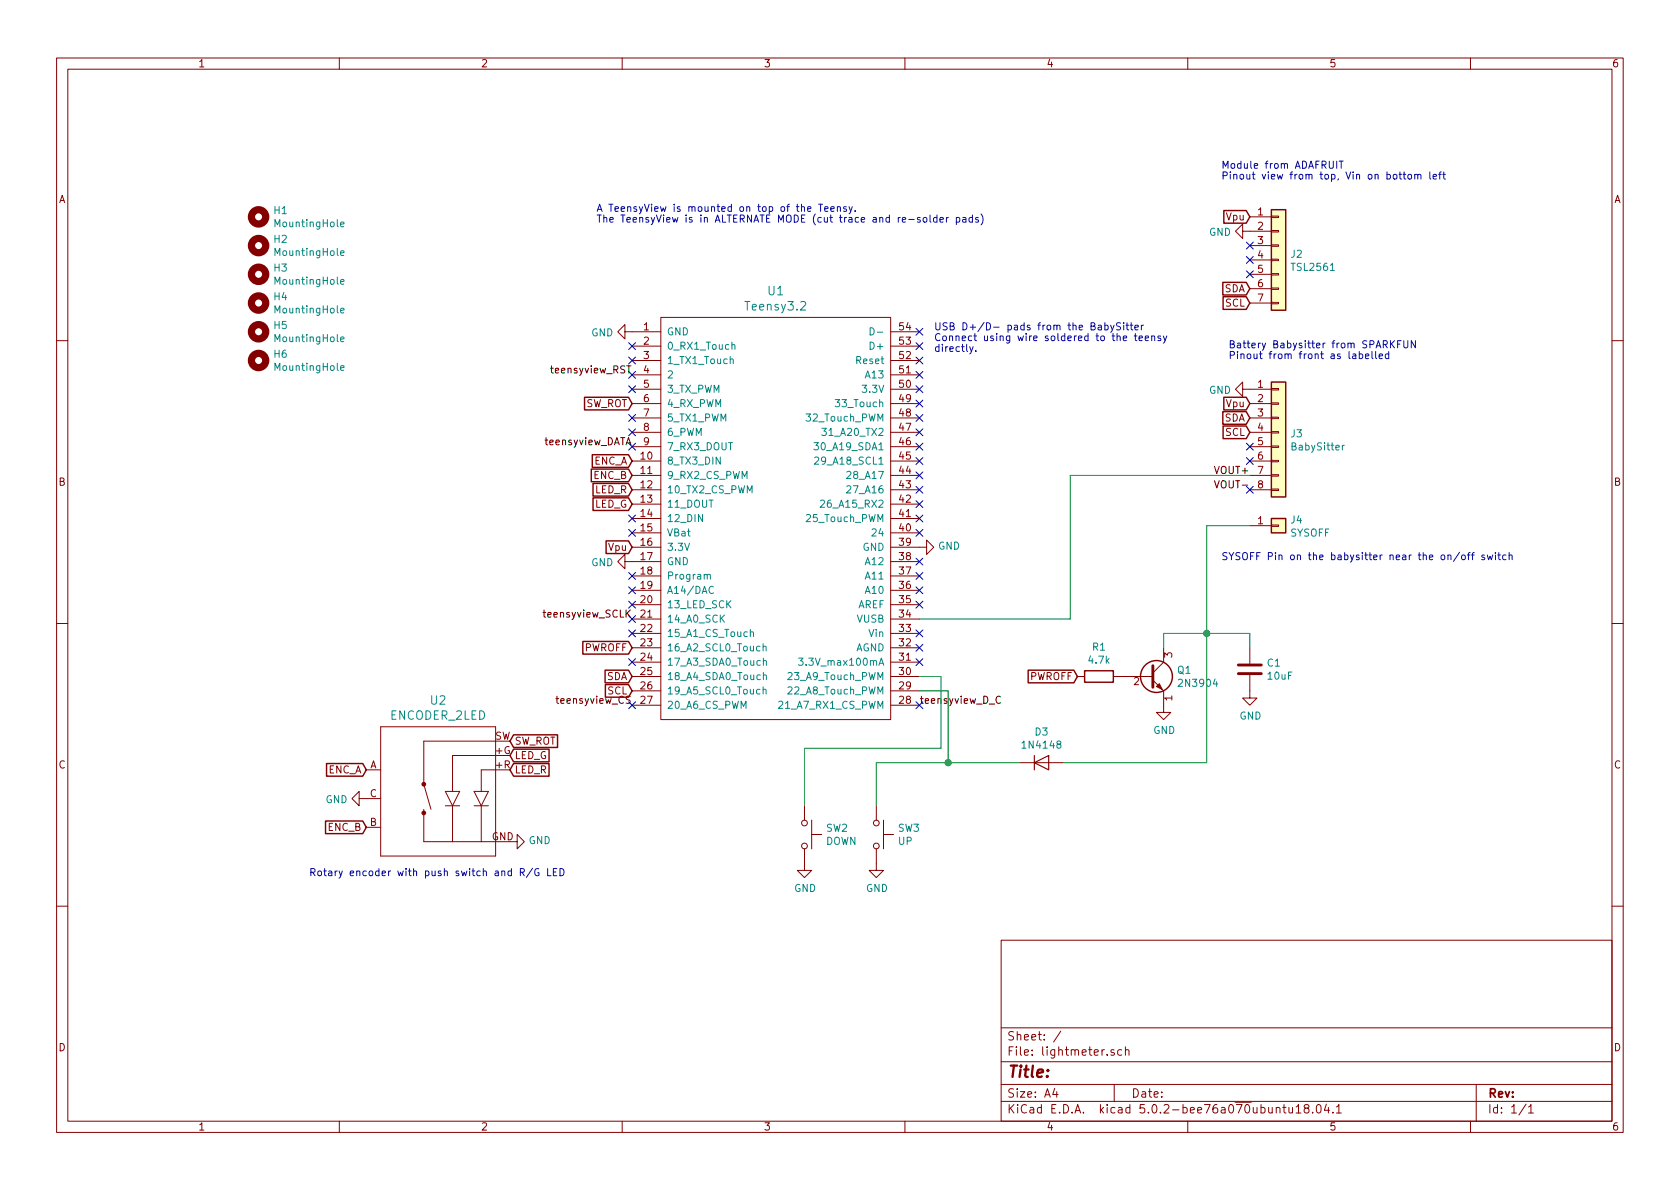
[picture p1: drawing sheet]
EESchema Schematic File Version 4
LIBS:lightmeter-cache
EELAYER 26 0
EELAYER END
$Descr A4 11693 8268
encoding utf-8
Sheet 1 1
Title ""
Date ""
Rev ""
Comp ""
Comment1 ""
Comment2 ""
Comment3 ""
Comment4 ""
$EndDescr
$Comp
L teensy:Teensy3.2 U1
U 1 1
P 5400 3600
F 0 "U1" H 5400 5187 60  0000 C CNN
F 1 "Teensy3.2" H 5400 5081 60  0000 C CNN
F 2 "teensy:Teensy30_31_32_LC" H 5400 2800 60  0001 C CNN
F 3 "" H 5400 2800 60  0000 C CNN
	1    5400 3600
	1    0    0    -1  
$EndComp
Text Notes 4150 1550 0    50   ~ 0
A TeensyView is mounted on top of the Teensy.\nThe TeensyView is in ALTERNATE MODE (cut trace and re-solder pads)
Text Label 4400 2600 2    50   ~ 0
teensyview_RST
Text Label 6400 4900 0    50   ~ 0
teensyview_D_C
Text Label 4400 4900 2    50   ~ 0
teensyview_CS
Text Label 4400 4300 2    50   ~ 0
teensyview_SCLK
Text Label 4400 3100 2    50   ~ 0
teensyview_DATA
NoConn ~ 6400 4900
NoConn ~ 4400 4900
NoConn ~ 4400 4300
NoConn ~ 4400 3100
NoConn ~ 4400 2600
$Comp
L power:GND #PWR04
U 1 1
P 4400 3900
F 0 "#PWR04" H 4400 3650 50  0001 C CNN
F 1 "GND" V 4405 3772 50  0000 R CNN
F 2 "" H 4400 3900 50  0001 C CNN
F 3 "" H 4400 3900 50  0001 C CNN
	1    4400 3900
	0    1    1    0   
$EndComp
$Comp
L Connector_Generic:Conn_01x07 J2
U 1 1
P 8900 1800
F 0 "J2" H 8980 1842 50  0000 L CNN
F 1 "TSL2561" H 8980 1751 50  0000 L CNN
F 2 "Connector_PinHeader_2.54mm:PinHeader_1x07_P2.54mm_Vertical" H 8900 1800 50  0001 C CNN
F 3 "~" H 8900 1800 50  0001 C CNN
	1    8900 1800
	1    0    0    -1  
$EndComp
Text Notes 8500 1250 0    50   ~ 0
Module from ADAFRUIT\nPinout view from top, Vin on bottom left
Text GLabel 8700 1500 0    50   Input ~ 0
Vpu
$Comp
L Connector_Generic:Conn_01x08 J3
U 1 1
P 8900 3000
F 0 "J3" H 8980 2992 50  0000 L CNN
F 1 "BabySitter" H 8980 2901 50  0000 L CNN
F 2 "Connector_PinHeader_2.54mm:PinHeader_1x08_P2.54mm_Vertical" H 8900 3000 50  0001 C CNN
F 3 "~" H 8900 3000 50  0001 C CNN
	1    8900 3000
	1    0    0    -1  
$EndComp
Text Notes 8550 2500 0    50   ~ 0
Battery Babysitter from SPARKFUN\nPinout from front as labelled
$Comp
L power:GND #PWR011
U 1 1
P 8700 1600
F 0 "#PWR011" H 8700 1350 50  0001 C CNN
F 1 "GND" V 8705 1472 50  0000 R CNN
F 2 "" H 8700 1600 50  0001 C CNN
F 3 "" H 8700 1600 50  0001 C CNN
	1    8700 1600
	0    1    1    0   
$EndComp
NoConn ~ 8700 1700
NoConn ~ 8700 1800
NoConn ~ 8700 1900
Text GLabel 8700 2000 0    50   Input ~ 0
SDA
Text GLabel 8700 2100 0    50   Input ~ 0
SCL
$Comp
L power:GND #PWR012
U 1 1
P 8700 2700
F 0 "#PWR012" H 8700 2450 50  0001 C CNN
F 1 "GND" V 8705 2572 50  0000 R CNN
F 2 "" H 8700 2700 50  0001 C CNN
F 3 "" H 8700 2700 50  0001 C CNN
	1    8700 2700
	0    1    1    0   
$EndComp
Text GLabel 8700 2800 0    50   Input ~ 0
Vpu
Text GLabel 8700 2900 0    50   Input ~ 0
SDA
Text GLabel 8700 3000 0    50   Input ~ 0
SCL
NoConn ~ 8700 3200
Wire Wire Line
	6400 4300 7450 4300
Wire Wire Line
	7450 4300 7450 3300
Wire Wire Line
	7450 3300 8700 3300
Text Label 8700 3300 2    50   ~ 0
VOUT+
Text Label 8700 3400 2    50   ~ 0
VOUT-
NoConn ~ 8700 3400
$Comp
L Connector_Generic:Conn_01x01 J4
U 1 1
P 8900 3650
F 0 "J4" H 8979 3692 50  0000 L CNN
F 1 "SYSOFF" H 8979 3601 50  0000 L CNN
F 2 "Connector_PinHeader_2.54mm:PinHeader_1x01_P2.54mm_Vertical" H 8900 3650 50  0001 C CNN
F 3 "~" H 8900 3650 50  0001 C CNN
	1    8900 3650
	1    0    0    -1  
$EndComp
Text Notes 8500 3900 0    50   ~ 0
SYSOFF Pin on the babysitter near the on/off switch
$Comp
L Device:R R1
U 1 1
P 7650 4700
F 0 "R1" V 7443 4700 50  0000 C CNN
F 1 "4.7k" V 7534 4700 50  0000 C CNN
F 2 "Resistor_THT:R_Axial_DIN0207_L6.3mm_D2.5mm_P7.62mm_Horizontal" V 7580 4700 50  0001 C CNN
F 3 "~" H 7650 4700 50  0001 C CNN
	1    7650 4700
	0    1    1    0   
$EndComp
$Comp
L Transistor_BJT:2N3904 Q1
U 1 1
P 8000 4700
F 0 "Q1" H 8191 4746 50  0000 L CNN
F 1 "2N3904" H 8191 4655 50  0000 L CNN
F 2 "Package_TO_SOT_THT:TO-92_Inline" H 8200 4625 50  0001 L CIN
F 3 "https://www.fairchildsemi.com/datasheets/2N/2N3904.pdf" H 8000 4700 50  0001 L CNN
	1    8000 4700
	1    0    0    -1  
$EndComp
$Comp
L Device:C C1
U 1 1
P 8700 4650
F 0 "C1" H 8815 4696 50  0000 L CNN
F 1 "10uF" H 8815 4605 50  0000 L CNN
F 2 "Capacitor_THT:CP_Radial_D4.0mm_P2.00mm" H 8738 4500 50  0001 C CNN
F 3 "~" H 8700 4650 50  0001 C CNN
	1    8700 4650
	1    0    0    -1  
$EndComp
$Comp
L power:GND #PWR010
U 1 1
P 8100 4900
F 0 "#PWR010" H 8100 4650 50  0001 C CNN
F 1 "GND" H 8105 4727 50  0000 C CNN
F 2 "" H 8100 4900 50  0001 C CNN
F 3 "" H 8100 4900 50  0001 C CNN
	1    8100 4900
	1    0    0    -1  
$EndComp
$Comp
L power:GND #PWR013
U 1 1
P 8700 4800
F 0 "#PWR013" H 8700 4550 50  0001 C CNN
F 1 "GND" H 8705 4627 50  0000 C CNN
F 2 "" H 8700 4800 50  0001 C CNN
F 3 "" H 8700 4800 50  0001 C CNN
	1    8700 4800
	1    0    0    -1  
$EndComp
Wire Wire Line
	8100 4500 8100 4400
Wire Wire Line
	8100 4400 8400 4400
Wire Wire Line
	8700 4400 8700 4500
Wire Wire Line
	8700 3650 8400 3650
Wire Wire Line
	8400 3650 8400 4400
Connection ~ 8400 4400
Wire Wire Line
	8400 4400 8700 4400
$Comp
L Diode:1N4148 D3
U 1 1
P 7250 5300
F 0 "D3" H 7250 5516 50  0000 C CNN
F 1 "1N4148" H 7250 5425 50  0000 C CNN
F 2 "Diode_THT:D_DO-35_SOD27_P7.62mm_Horizontal" H 7250 5125 50  0001 C CNN
F 3 "http://www.nxp.com/documents/data_sheet/1N4148_1N4448.pdf" H 7250 5300 50  0001 C CNN
	1    7250 5300
	1    0    0    -1  
$EndComp
$Comp
L Switch:SW_Push SW2
U 1 1
P 5600 5800
F 0 "SW2" V 5554 5948 50  0000 L CNN
F 1 "DOWN" V 5645 5948 50  0000 L CNN
F 2 "Button_Switch_THT:SW_PUSH_6mm" H 5600 6000 50  0001 C CNN
F 3 "" H 5600 6000 50  0001 C CNN
	1    5600 5800
	0    1    1    0   
$EndComp
$Comp
L Switch:SW_Push SW3
U 1 1
P 6100 5800
F 0 "SW3" V 6054 5948 50  0000 L CNN
F 1 "UP" V 6145 5948 50  0000 L CNN
F 2 "Button_Switch_THT:SW_PUSH_6mm" H 6100 6000 50  0001 C CNN
F 3 "" H 6100 6000 50  0001 C CNN
	1    6100 5800
	0    1    1    0   
$EndComp
Text Notes 2150 6100 0    50   ~ 0
Rotary encoder with push switch and R/G LED
$Comp
L power:GND #PWR07
U 1 1
P 5600 6000
F 0 "#PWR07" H 5600 5750 50  0001 C CNN
F 1 "GND" H 5605 5827 50  0000 C CNN
F 2 "" H 5600 6000 50  0001 C CNN
F 3 "" H 5600 6000 50  0001 C CNN
	1    5600 6000
	1    0    0    -1  
$EndComp
$Comp
L power:GND #PWR08
U 1 1
P 6100 6000
F 0 "#PWR08" H 6100 5750 50  0001 C CNN
F 1 "GND" H 6105 5827 50  0000 C CNN
F 2 "" H 6100 6000 50  0001 C CNN
F 3 "" H 6100 6000 50  0001 C CNN
	1    6100 6000
	1    0    0    -1  
$EndComp
Wire Wire Line
	6400 4700 6550 4700
Wire Wire Line
	6550 4700 6550 5200
Wire Wire Line
	6550 5200 5600 5200
Wire Wire Line
	5600 5200 5600 5600
Wire Wire Line
	6400 4800 6600 4800
Wire Wire Line
	6600 4800 6600 5300
Wire Wire Line
	6600 5300 6100 5300
Wire Wire Line
	6100 5300 6100 5600
Wire Wire Line
	6600 5300 7100 5300
Connection ~ 6600 5300
Wire Wire Line
	7400 5300 8400 5300
Wire Wire Line
	8400 5300 8400 4400
Text GLabel 4400 4500 0    50   Input ~ 0
PWROFF
Text GLabel 7500 4700 0    50   Input ~ 0
PWROFF
$Comp
L power:GND #PWR03
U 1 1
P 4400 2300
F 0 "#PWR03" H 4400 2050 50  0001 C CNN
F 1 "GND" V 4405 2172 50  0000 R CNN
F 2 "" H 4400 2300 50  0001 C CNN
F 3 "" H 4400 2300 50  0001 C CNN
	1    4400 2300
	0    1    1    0   
$EndComp
$Comp
L power:GND #PWR09
U 1 1
P 6400 3800
F 0 "#PWR09" H 6400 3550 50  0001 C CNN
F 1 "GND" V 6405 3672 50  0000 R CNN
F 2 "" H 6400 3800 50  0001 C CNN
F 3 "" H 6400 3800 50  0001 C CNN
	1    6400 3800
	0    -1   -1   0   
$EndComp
Text Notes 6500 2450 0    50   ~ 0
USB D+/D- pads from the BabySitter\nConnect using wire soldered to the teensy\ndirectly.
Text GLabel 4400 4700 0    50   Input ~ 0
SDA
Text GLabel 4400 4800 0    50   Input ~ 0
SCL
Text GLabel 4400 3800 0    50   Input ~ 0
Vpu
NoConn ~ 8700 3100
NoConn ~ 4400 2400
NoConn ~ 4400 2500
NoConn ~ 4400 2700
NoConn ~ 4400 2900
NoConn ~ 4400 3000
NoConn ~ 4400 3600
NoConn ~ 4400 3700
NoConn ~ 4400 4000
NoConn ~ 4400 4100
NoConn ~ 4400 4200
NoConn ~ 4400 4400
NoConn ~ 4400 4600
NoConn ~ 6400 2500
NoConn ~ 6400 2600
NoConn ~ 6400 2700
NoConn ~ 6400 2800
NoConn ~ 6400 2900
NoConn ~ 6400 3000
NoConn ~ 6400 3100
NoConn ~ 6400 3200
NoConn ~ 6400 3300
NoConn ~ 6400 3400
NoConn ~ 6400 3500
NoConn ~ 6400 3600
NoConn ~ 6400 3700
NoConn ~ 6400 3900
NoConn ~ 6400 4000
NoConn ~ 6400 4100
NoConn ~ 6400 4200
NoConn ~ 6400 4400
NoConn ~ 6400 4500
NoConn ~ 6400 4600
$Comp
L power:GND #PWR02
U 1 1
P 3550 5850
F 0 "#PWR02" H 3550 5600 50  0001 C CNN
F 1 "GND" V 3555 5722 50  0000 R CNN
F 2 "" H 3550 5850 50  0001 C CNN
F 3 "" H 3550 5850 50  0001 C CNN
	1    3550 5850
	0    -1   -1   0   
$EndComp
Text GLabel 3550 5250 2    50   Input ~ 0
LED_G
Text GLabel 3550 5350 2    50   Input ~ 0
LED_R
Text GLabel 3550 5150 2    50   Input ~ 0
SW_ROT
Text GLabel 4400 2800 0    50   Input ~ 0
SW_ROT
Text GLabel 4400 3400 0    50   Input ~ 0
LED_R
Text GLabel 4400 3500 0    50   Input ~ 0
LED_G
$Comp
L Mechanical:MountingHole H1
U 1 1
P 1800 1500
F 0 "H1" H 1900 1546 50  0000 L CNN
F 1 "MountingHole" H 1900 1455 50  0000 L CNN
F 2 "MountingHole:MountingHole_2.2mm_M2" H 1800 1500 50  0001 C CNN
F 3 "~" H 1800 1500 50  0001 C CNN
	1    1800 1500
	1    0    0    -1  
$EndComp
$Comp
L Mechanical:MountingHole H2
U 1 1
P 1800 1700
F 0 "H2" H 1900 1746 50  0000 L CNN
F 1 "MountingHole" H 1900 1655 50  0000 L CNN
F 2 "MountingHole:MountingHole_2.2mm_M2" H 1800 1700 50  0001 C CNN
F 3 "~" H 1800 1700 50  0001 C CNN
	1    1800 1700
	1    0    0    -1  
$EndComp
$Comp
L Mechanical:MountingHole H3
U 1 1
P 1800 1900
F 0 "H3" H 1900 1946 50  0000 L CNN
F 1 "MountingHole" H 1900 1855 50  0000 L CNN
F 2 "MountingHole:MountingHole_2.2mm_M2" H 1800 1900 50  0001 C CNN
F 3 "~" H 1800 1900 50  0001 C CNN
	1    1800 1900
	1    0    0    -1  
$EndComp
$Comp
L Mechanical:MountingHole H4
U 1 1
P 1800 2100
F 0 "H4" H 1900 2146 50  0000 L CNN
F 1 "MountingHole" H 1900 2055 50  0000 L CNN
F 2 "MountingHole:MountingHole_2.2mm_M2" H 1800 2100 50  0001 C CNN
F 3 "~" H 1800 2100 50  0001 C CNN
	1    1800 2100
	1    0    0    -1  
$EndComp
$Comp
L Mechanical:MountingHole H5
U 1 1
P 1800 2300
F 0 "H5" H 1900 2346 50  0000 L CNN
F 1 "MountingHole" H 1900 2255 50  0000 L CNN
F 2 "MountingHole:MountingHole_2.2mm_M2" H 1800 2300 50  0001 C CNN
F 3 "~" H 1800 2300 50  0001 C CNN
	1    1800 2300
	1    0    0    -1  
$EndComp
$Comp
L Mechanical:MountingHole H6
U 1 1
P 1800 2500
F 0 "H6" H 1900 2546 50  0000 L CNN
F 1 "MountingHole" H 1900 2455 50  0000 L CNN
F 2 "MountingHole:MountingHole_2.2mm_M2" H 1800 2500 50  0001 C CNN
F 3 "~" H 1800 2500 50  0001 C CNN
	1    1800 2500
	1    0    0    -1  
$EndComp
NoConn ~ 6400 2300
NoConn ~ 6400 2400
$Comp
L SparkFun_Rotary_Encoder-Illuminated-eagle-import:ENCODER_2LED U2
U 1 1
P 3050 5550
F 0 "U2" H 3050 6236 59  0000 C CNN
F 1 "ENCODER_2LED" H 3050 6131 59  0000 C CNN
F 2 "SparkFun_Rotary_Encoder-Illuminated:ENCODER_LED_2_KIT" H 3050 5550 50  0001 C CNN
F 3 "" H 3050 5550 50  0001 C CNN
	1    3050 5550
	1    0    0    -1  
$EndComp
Text GLabel 4400 3200 0    50   Input ~ 0
ENC_A
Text GLabel 4400 3300 0    50   Input ~ 0
ENC_B
Text GLabel 2550 5350 0    50   Input ~ 0
ENC_A
Text GLabel 2550 5750 0    50   Input ~ 0
ENC_B
$Comp
L power:GND #PWR01
U 1 1
P 2550 5550
F 0 "#PWR01" H 2550 5300 50  0001 C CNN
F 1 "GND" V 2555 5422 50  0000 R CNN
F 2 "" H 2550 5550 50  0001 C CNN
F 3 "" H 2550 5550 50  0001 C CNN
	1    2550 5550
	0    1    1    0   
$EndComp
$EndSCHEMATC
